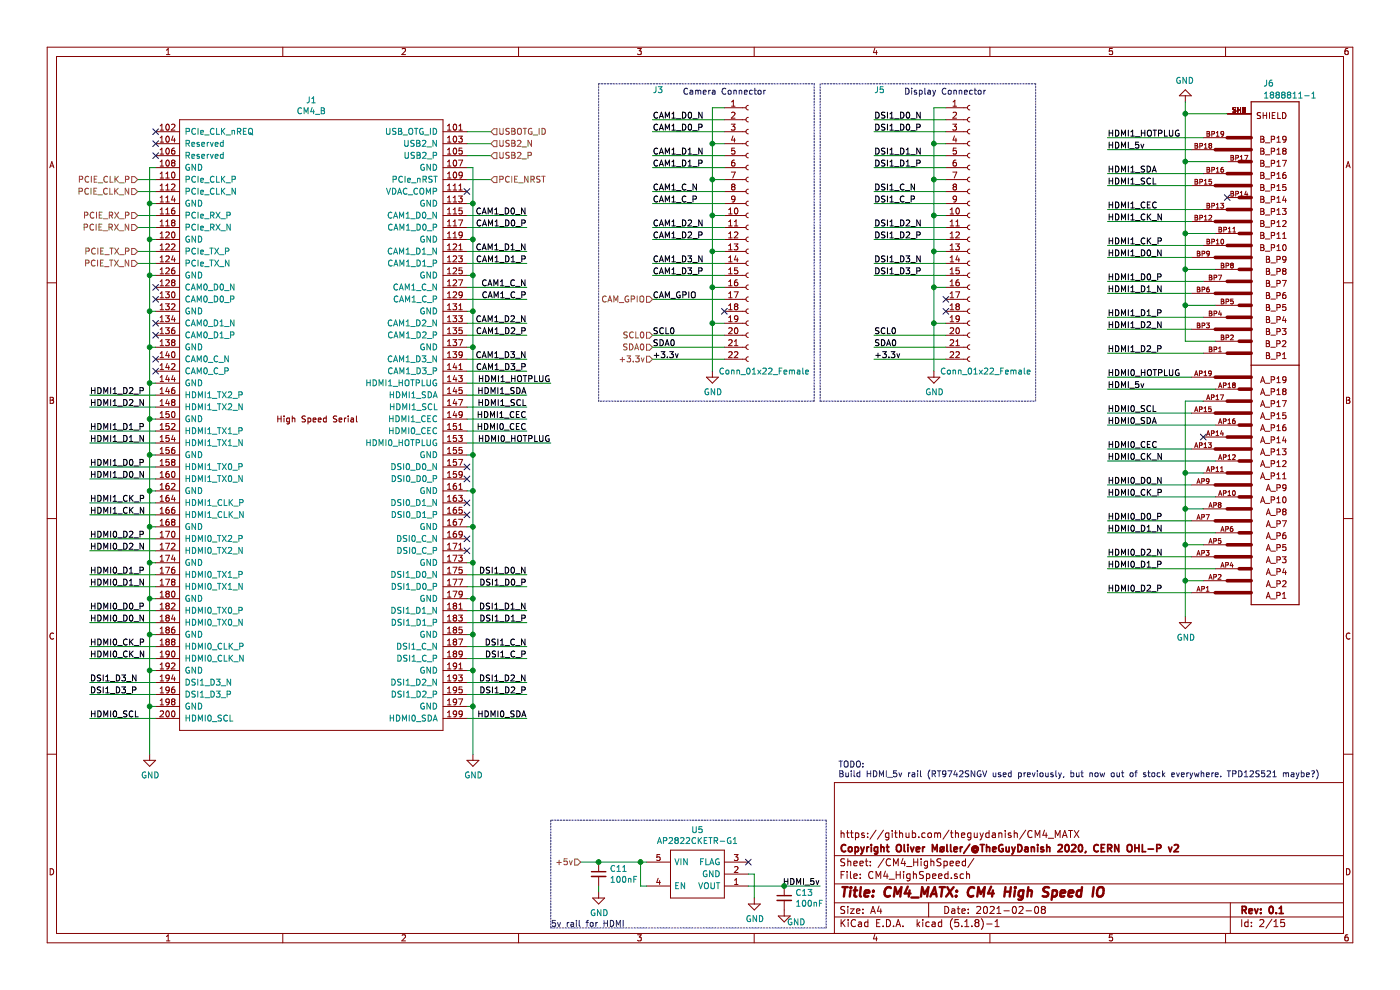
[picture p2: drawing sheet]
EESchema Schematic File Version 4
EELAYER 30 0
EELAYER END
$Descr A4 11693 8268
encoding utf-8
Sheet 2 15
Title "CM4_MATX: CM4 High Speed IO"
Date "2021-02-08"
Rev "0.1"
Comp "Copyright Oliver Møller/@TheGuyDanish 2020, CERN OHL-P v2"
Comment1 "https://github.com/theguydanish/CM4_MATX"
Comment2 ""
Comment3 ""
Comment4 ""
$EndDescr
Wire Wire Line
	1300 1400 1250 1400
Wire Wire Line
	1250 1400 1250 1700
$Comp
L CM4_MATX:GND #PWR0101
U 1 1
P 1250 6300
F 0 "#PWR0101" H 1250 6050 50  0001 C CNN
F 1 "GND" H 1255 6127 50  0000 C CNN
F 2 "" H 1250 6300 50  0001 C CNN
F 3 "" H 1250 6300 50  0001 C CNN
	1    1250 6300
	1    0    0    -1  
$EndComp
Wire Wire Line
	1300 5900 1250 5900
Connection ~ 1250 5900
Wire Wire Line
	1250 5900 1250 6300
Wire Wire Line
	1300 5600 1250 5600
Connection ~ 1250 5600
Wire Wire Line
	1250 5600 1250 5900
Wire Wire Line
	1300 5300 1250 5300
Connection ~ 1250 5300
Wire Wire Line
	1250 5300 1250 5600
Wire Wire Line
	1250 5000 1300 5000
Connection ~ 1250 5000
Wire Wire Line
	1250 5000 1250 5300
Wire Wire Line
	1250 4700 1300 4700
Connection ~ 1250 4700
Wire Wire Line
	1250 4700 1250 5000
Wire Wire Line
	1250 4400 1300 4400
Connection ~ 1250 4400
Wire Wire Line
	1250 4400 1250 4700
Wire Wire Line
	1250 4100 1300 4100
Connection ~ 1250 4100
Wire Wire Line
	1250 4100 1250 4400
Wire Wire Line
	1300 3800 1250 3800
Connection ~ 1250 3800
Wire Wire Line
	1250 3800 1250 4100
Wire Wire Line
	1300 3500 1250 3500
Connection ~ 1250 3500
Wire Wire Line
	1250 3500 1250 3800
Wire Wire Line
	1250 3200 1300 3200
Connection ~ 1250 3200
Wire Wire Line
	1250 3200 1250 3500
Wire Wire Line
	1250 2900 1300 2900
Connection ~ 1250 2900
Wire Wire Line
	1250 2900 1250 3200
Wire Wire Line
	1300 2600 1250 2600
Connection ~ 1250 2600
Wire Wire Line
	1250 2600 1250 2900
Wire Wire Line
	1300 2300 1250 2300
Connection ~ 1250 2300
Wire Wire Line
	1250 2300 1250 2600
Wire Wire Line
	1300 2000 1250 2000
Connection ~ 1250 2000
Wire Wire Line
	1250 2000 1250 2300
Wire Wire Line
	1300 1700 1250 1700
Connection ~ 1250 1700
Wire Wire Line
	1250 1700 1250 2000
Wire Wire Line
	3900 1400 3950 1400
Wire Wire Line
	3950 1400 3950 1700
$Comp
L CM4_MATX:GND #PWR0102
U 1 1
P 3950 6300
F 0 "#PWR0102" H 3950 6050 50  0001 C CNN
F 1 "GND" H 3955 6127 50  0000 C CNN
F 2 "" H 3950 6300 50  0001 C CNN
F 3 "" H 3950 6300 50  0001 C CNN
	1    3950 6300
	1    0    0    -1  
$EndComp
Wire Wire Line
	3900 5900 3950 5900
Connection ~ 3950 5900
Wire Wire Line
	3950 5900 3950 6300
Wire Wire Line
	3900 5600 3950 5600
Connection ~ 3950 5600
Wire Wire Line
	3950 5600 3950 5900
Wire Wire Line
	3900 5300 3950 5300
Connection ~ 3950 5300
Wire Wire Line
	3950 5300 3950 5600
Wire Wire Line
	3900 5000 3950 5000
Connection ~ 3950 5000
Wire Wire Line
	3950 5000 3950 5300
Wire Wire Line
	3900 4700 3950 4700
Connection ~ 3950 4700
Wire Wire Line
	3950 4700 3950 5000
Wire Wire Line
	3900 4400 3950 4400
Connection ~ 3950 4400
Wire Wire Line
	3950 4400 3950 4700
Wire Wire Line
	3900 4100 3950 4100
Connection ~ 3950 4100
Wire Wire Line
	3950 4100 3950 4400
Wire Wire Line
	3900 3800 3950 3800
Connection ~ 3950 3800
Wire Wire Line
	3950 3800 3950 4100
Wire Wire Line
	3900 2900 3950 2900
Connection ~ 3950 2900
Wire Wire Line
	3900 2600 3950 2600
Connection ~ 3950 2600
Wire Wire Line
	3950 2600 3950 2900
Wire Wire Line
	3900 2300 3950 2300
Connection ~ 3950 2300
Wire Wire Line
	3950 2300 3950 2600
Wire Wire Line
	3900 2000 3950 2000
Connection ~ 3950 2000
Wire Wire Line
	3950 2000 3950 2300
Wire Wire Line
	3900 1700 3950 1700
Connection ~ 3950 1700
Wire Wire Line
	3950 1700 3950 2000
NoConn ~ 1300 1200
NoConn ~ 1300 1300
Text Label 750  3300 0    50   ~ 0
HDMI1_D2_P
Text Label 750  3400 0    50   ~ 0
HDMI1_D2_N
Text Label 750  3600 0    50   ~ 0
HDMI1_D1_P
Text Label 750  3700 0    50   ~ 0
HDMI1_D1_N
Text Label 750  3900 0    50   ~ 0
HDMI1_D0_P
Text Label 750  4000 0    50   ~ 0
HDMI1_D0_N
Text Label 750  4200 0    50   ~ 0
HDMI1_CK_P
Text Label 750  4300 0    50   ~ 0
HDMI1_CK_N
Text Label 750  4500 0    50   ~ 0
HDMI0_D2_P
Text Label 750  4600 0    50   ~ 0
HDMI0_D2_N
Text Label 750  4800 0    50   ~ 0
HDMI0_D1_P
Text Label 750  4900 0    50   ~ 0
HDMI0_D1_N
Text Label 750  5100 0    50   ~ 0
HDMI0_D0_P
Text Label 750  5200 0    50   ~ 0
HDMI0_D0_N
Text Label 750  5400 0    50   ~ 0
HDMI0_CK_P
Text Label 750  5500 0    50   ~ 0
HDMI0_CK_N
Text Label 750  5700 0    50   ~ 0
DSI1_D3_N
Text Label 750  5800 0    50   ~ 0
DSI1_D3_P
Text Label 750  6000 0    50   ~ 0
HDMI0_SCL
Wire Wire Line
	750  6000 1300 6000
Wire Wire Line
	1300 5800 750  5800
Wire Wire Line
	750  5700 1300 5700
Wire Wire Line
	4400 6000 3900 6000
Text Label 4400 6000 2    50   ~ 0
HDMI0_SDA
Text Label 4400 5800 2    50   ~ 0
DSI1_D2_P
Text Label 4400 5700 2    50   ~ 0
DSI1_D2_N
Text Label 4400 5500 2    50   ~ 0
DSI1_C_P
Text Label 4400 5200 2    50   ~ 0
DSI1_D1_P
Text Label 4400 5100 2    50   ~ 0
DSI1_D1_N
Text Label 4400 4900 2    50   ~ 0
DSI1_D0_P
Text Label 4400 4800 2    50   ~ 0
DSI1_D0_N
Text Label 4400 5400 2    50   ~ 0
DSI1_C_N
Text Label 4400 3600 2    50   ~ 0
HDMI0_CEC
Text Label 4400 3500 2    50   ~ 0
HDMI1_CEC
Text Label 4400 3400 2    50   ~ 0
HDMI1_SCL
Text Label 4400 3300 2    50   ~ 0
HDMI1_SDA
Text Label 4600 3200 2    50   ~ 0
HDMI1_HOTPLUG
Text Label 4400 3100 2    50   ~ 0
CAM1_D3_P
Text Label 4400 3000 2    50   ~ 0
CAM1_D3_N
Text Label 4400 2800 2    50   ~ 0
CAM1_D2_P
Text Label 4400 2700 2    50   ~ 0
CAM1_D2_N
Text Label 4400 2500 2    50   ~ 0
CAM1_C_P
Text Label 4400 2400 2    50   ~ 0
CAM1_C_N
Text Label 4400 2200 2    50   ~ 0
CAM1_D1_P
Text Label 4400 2100 2    50   ~ 0
CAM1_D1_N
Text Label 4400 1900 2    50   ~ 0
CAM1_D0_P
Text Label 4400 1800 2    50   ~ 0
CAM1_D0_N
Text HLabel 4100 1500 2    50   Input ~ 0
PCIE_NRST
Text HLabel 4100 1300 2    50   Input ~ 0
USB2_P
Text HLabel 4100 1200 2    50   Input ~ 0
USB2_N
Text HLabel 4100 1100 2    50   Input ~ 0
USBOTG_ID
Wire Wire Line
	3900 1100 4100 1100
Wire Wire Line
	3900 1200 4100 1200
Wire Wire Line
	3900 1300 4100 1300
Wire Wire Line
	3900 1500 4100 1500
Wire Wire Line
	3900 1800 4400 1800
Wire Wire Line
	3900 1900 4400 1900
Wire Wire Line
	3900 2100 4400 2100
Wire Wire Line
	3900 2200 4400 2200
Wire Wire Line
	3900 2400 4400 2400
Wire Wire Line
	3900 2500 4400 2500
Wire Wire Line
	3900 2700 4400 2700
Wire Wire Line
	3900 2800 4400 2800
Wire Wire Line
	3900 3000 4400 3000
Wire Wire Line
	3900 3100 4400 3100
Wire Wire Line
	3950 2900 3950 3800
Wire Wire Line
	3900 3200 4600 3200
Wire Wire Line
	3900 3300 4400 3300
Wire Wire Line
	4400 3400 3900 3400
Wire Wire Line
	4400 3500 3900 3500
Wire Wire Line
	4400 3600 3900 3600
Wire Wire Line
	4600 3700 3900 3700
Wire Wire Line
	4400 4800 3900 4800
Wire Wire Line
	3900 4900 4400 4900
Wire Wire Line
	3900 5100 4400 5100
Wire Wire Line
	4400 5200 3900 5200
Wire Wire Line
	3900 5400 4400 5400
Wire Wire Line
	4400 5500 3900 5500
Wire Wire Line
	3900 5700 4400 5700
Wire Wire Line
	4400 5800 3900 5800
Text Label 4600 3700 2    50   ~ 0
HDMI0_HOTPLUG
Wire Wire Line
	750  5500 1300 5500
Wire Wire Line
	1300 5400 750  5400
Wire Wire Line
	1300 5200 750  5200
Wire Wire Line
	750  5100 1300 5100
Wire Wire Line
	1300 4900 750  4900
Wire Wire Line
	750  4800 1300 4800
Wire Wire Line
	1300 4600 750  4600
Wire Wire Line
	750  4500 1300 4500
Wire Wire Line
	1300 4300 750  4300
Wire Wire Line
	750  4200 1300 4200
Wire Wire Line
	1300 4000 750  4000
Wire Wire Line
	750  3900 1300 3900
Wire Wire Line
	1300 3700 750  3700
Wire Wire Line
	750  3600 1300 3600
Wire Wire Line
	1300 3400 750  3400
Wire Wire Line
	750  3300 1300 3300
Wire Wire Line
	1300 2200 1150 2200
Wire Wire Line
	1150 2100 1300 2100
Wire Wire Line
	1150 1900 1300 1900
Wire Wire Line
	1300 1800 1150 1800
Wire Wire Line
	1150 1600 1300 1600
Wire Wire Line
	1300 1500 1150 1500
$Comp
L CM4_MATX:Conn_01x22_Female J3
U 1 1
P 6250 1900
F 0 "J3" H 5450 3050 50  0000 L CNN
F 1 "Conn_01x22_Female" H 6000 700 50  0000 L CNN
F 2 "CM4_MATX:Hirose_FH12-22S-0.5SH_1x22-1MP_P0.50mm_Horizontal" H 6250 1900 50  0001 C CNN
F 3 "https://www.mouser.co.uk/datasheet/2/185/FH12_CL0586_0532_7_55_2d-1614790.pdf" H 6250 1900 50  0001 C CNN
F 4 "FFC & FPC Connectors 0.5MM 22 POS" H 6250 1900 50  0001 C CNN "Description"
F 5 "798-FH12-22S-0.5SH55" H 6250 1900 50  0001 C CNN "Mouser Part Number"
F 6 "https://www.mouser.co.uk/ProductDetail/Hirose-Connector/FH12-22S-05SH55/?qs=%2Fha2pyFaduhJMUe5OpeVpwQWwF7H1LO6SrVVguvqnkHcH14F%2F%252BSAeK4mYonMDxFh" H 6250 1900 50  0001 C CNN "Mouser Price/Stock"
F 7 "Hirose" H 6250 1900 50  0001 C CNN "Mfr."
F 8 "FH12-22S-0.5SH(55)" H 6250 1900 50  0001 C CNN "Mfr. No"
	1    6250 1900
	1    0    0    -1  
$EndComp
Text HLabel 5450 2500 0    50   Input ~ 0
CAM_GPIO
Text HLabel 1150 1500 0    50   Input ~ 0
PCIE_CLK_P
Text HLabel 1150 1600 0    50   Input ~ 0
PCIE_CLK_N
Text HLabel 1150 1800 0    50   Input ~ 0
PCIE_RX_P
Text HLabel 1150 1900 0    50   Input ~ 0
PCIE_RX_N
Text HLabel 1150 2100 0    50   Input ~ 0
PCIE_TX_P
Text HLabel 1150 2200 0    50   Input ~ 0
PCIE_TX_N
Wire Wire Line
	6050 900  5950 900 
Wire Wire Line
	5950 900  5950 1200
$Comp
L CM4_MATX:GND #PWR0104
U 1 1
P 5950 3100
F 0 "#PWR0104" H 5950 2850 50  0001 C CNN
F 1 "GND" H 5955 2927 50  0000 C CNN
F 2 "" H 5950 3100 50  0001 C CNN
F 3 "" H 5950 3100 50  0001 C CNN
	1    5950 3100
	1    0    0    -1  
$EndComp
Wire Wire Line
	5950 2700 6050 2700
Connection ~ 5950 2700
Wire Wire Line
	5950 2700 5950 3100
Wire Wire Line
	6050 2400 5950 2400
Connection ~ 5950 2400
Wire Wire Line
	5950 2400 5950 2700
Wire Wire Line
	5950 2100 6050 2100
Connection ~ 5950 2100
Wire Wire Line
	5950 2100 5950 2400
Wire Wire Line
	6050 1800 5950 1800
Connection ~ 5950 1800
Wire Wire Line
	5950 1800 5950 2100
Wire Wire Line
	5950 1500 6050 1500
Connection ~ 5950 1500
Wire Wire Line
	5950 1500 5950 1800
Wire Wire Line
	6050 1200 5950 1200
Connection ~ 5950 1200
Wire Wire Line
	5950 1200 5950 1500
Text Label 5450 1000 0    50   ~ 0
CAM1_D0_N
Text Label 5450 1100 0    50   ~ 0
CAM1_D0_P
Text Label 5450 1300 0    50   ~ 0
CAM1_D1_N
Text Label 5450 1400 0    50   ~ 0
CAM1_D1_P
Text Label 5450 1600 0    50   ~ 0
CAM1_C_N
Text Label 5450 1700 0    50   ~ 0
CAM1_C_P
Text Label 5450 1900 0    50   ~ 0
CAM1_D2_N
Text Label 5450 2000 0    50   ~ 0
CAM1_D2_P
Text Label 5450 2200 0    50   ~ 0
CAM1_D3_N
Text Label 5450 2300 0    50   ~ 0
CAM1_D3_P
Text Label 5450 2500 0    50   ~ 0
CAM_GPIO
Text Label 5450 2800 0    50   ~ 0
SCL0
Text Label 5450 2900 0    50   ~ 0
SDA0
Text Label 5450 3000 0    50   ~ 0
+3.3v
Text HLabel 5450 3000 0    50   Input ~ 0
+3.3v
Text HLabel 5450 2900 0    50   Input ~ 0
SDA0
Text HLabel 5450 2800 0    50   Input ~ 0
SCL0
Wire Wire Line
	5450 2800 6050 2800
Wire Wire Line
	6050 2900 5450 2900
Wire Wire Line
	5450 3000 6050 3000
Wire Wire Line
	6050 1000 5450 1000
Wire Wire Line
	5450 1100 6050 1100
Wire Wire Line
	6050 1300 5450 1300
Wire Wire Line
	5450 1400 6050 1400
Wire Wire Line
	6050 1600 5450 1600
Wire Wire Line
	5450 1700 6050 1700
Wire Wire Line
	6050 1900 5450 1900
Wire Wire Line
	5450 2000 6050 2000
Wire Wire Line
	6050 2200 5450 2200
Wire Wire Line
	5450 2300 6050 2300
Wire Wire Line
	6050 2500 5450 2500
NoConn ~ 6050 2600
Text Notes 5700 800  0    50   ~ 0
Camera Connector
$Comp
L CM4_MATX:Conn_01x22_Female J5
U 1 1
P 8100 1900
F 0 "J5" H 7300 3050 50  0000 L CNN
F 1 "Conn_01x22_Female" H 7850 700 50  0000 L CNN
F 2 "CM4_MATX:Hirose_FH12-22S-0.5SH_1x22-1MP_P0.50mm_Horizontal" H 8100 1900 50  0001 C CNN
F 3 "https://www.mouser.co.uk/datasheet/2/185/FH12_CL0586_0532_7_55_2d-1614790.pdf" H 8100 1900 50  0001 C CNN
F 4 "FFC & FPC Connectors 0.5MM 22 POS" H 8100 1900 50  0001 C CNN "Description"
F 5 "798-FH12-22S-0.5SH55" H 8100 1900 50  0001 C CNN "Mouser Part Number"
F 6 "https://www.mouser.co.uk/ProductDetail/Hirose-Connector/FH12-22S-05SH55/?qs=%2Fha2pyFaduhJMUe5OpeVpwQWwF7H1LO6SrVVguvqnkHcH14F%2F%252BSAeK4mYonMDxFh" H 8100 1900 50  0001 C CNN "Mouser Price/Stock"
F 7 "Hirose" H 8100 1900 50  0001 C CNN "Mfr."
F 8 "FH12-22S-0.5SH(55)" H 8100 1900 50  0001 C CNN "Mfr. No"
	1    8100 1900
	1    0    0    -1  
$EndComp
Wire Wire Line
	7900 900  7800 900 
Wire Wire Line
	7800 900  7800 1200
$Comp
L CM4_MATX:GND #PWR0106
U 1 1
P 7800 3100
F 0 "#PWR0106" H 7800 2850 50  0001 C CNN
F 1 "GND" H 7805 2927 50  0000 C CNN
F 2 "" H 7800 3100 50  0001 C CNN
F 3 "" H 7800 3100 50  0001 C CNN
	1    7800 3100
	1    0    0    -1  
$EndComp
Wire Wire Line
	7800 2700 7900 2700
Connection ~ 7800 2700
Wire Wire Line
	7800 2700 7800 3100
Wire Wire Line
	7900 2400 7800 2400
Connection ~ 7800 2400
Wire Wire Line
	7800 2400 7800 2700
Wire Wire Line
	7800 2100 7900 2100
Connection ~ 7800 2100
Wire Wire Line
	7800 2100 7800 2400
Wire Wire Line
	7900 1800 7800 1800
Connection ~ 7800 1800
Wire Wire Line
	7800 1800 7800 2100
Wire Wire Line
	7800 1500 7900 1500
Connection ~ 7800 1500
Wire Wire Line
	7800 1500 7800 1800
Wire Wire Line
	7900 1200 7800 1200
Connection ~ 7800 1200
Wire Wire Line
	7800 1200 7800 1500
Text Label 7300 1000 0    50   ~ 0
DSI1_D0_N
Text Label 7300 1100 0    50   ~ 0
DSI1_D0_P
Text Label 7300 1300 0    50   ~ 0
DSI1_D1_N
Text Label 7300 1400 0    50   ~ 0
DSI1_D1_P
Text Label 7300 1600 0    50   ~ 0
DSI1_C_N
Text Label 7300 1700 0    50   ~ 0
DSI1_C_P
Text Label 7300 1900 0    50   ~ 0
DSI1_D2_N
Text Label 7300 2000 0    50   ~ 0
DSI1_D2_P
Text Label 7300 2200 0    50   ~ 0
DSI1_D3_N
Text Label 7300 2300 0    50   ~ 0
DSI1_D3_P
Text Label 7300 2800 0    50   ~ 0
SCL0
Text Label 7300 2900 0    50   ~ 0
SDA0
Text Label 7300 3000 0    50   ~ 0
+3.3v
Wire Wire Line
	7300 2800 7900 2800
Wire Wire Line
	7900 2900 7300 2900
Wire Wire Line
	7300 3000 7900 3000
Wire Wire Line
	7900 1000 7300 1000
Wire Wire Line
	7300 1100 7900 1100
Wire Wire Line
	7900 1300 7300 1300
Wire Wire Line
	7300 1400 7900 1400
Wire Wire Line
	7900 1600 7300 1600
Wire Wire Line
	7300 1700 7900 1700
Wire Wire Line
	7900 1900 7300 1900
Wire Wire Line
	7300 2000 7900 2000
Wire Wire Line
	7900 2200 7300 2200
Wire Wire Line
	7300 2300 7900 2300
NoConn ~ 7900 2600
Text Notes 7550 800  0    50   ~ 0
Display Connector
NoConn ~ 7900 2500
$Comp
L CM4_MATX:1888811-1 J6
U 1 1
P 10450 3050
F 0 "J6" H 10350 700 50  0000 R CNN
F 1 "1888811-1" H 10350 800 50  0000 R CNN
F 2 "CM4_MATX:TE_1888811-1" H 10450 3050 50  0001 L BNN
F 3 "https://www.te.com/commerce/DocumentDelivery/DDEController?Action=srchrtrv&DocNm=1888811&DocType=Customer+Drawing&DocLang=English&PartCntxt=1888811-1&DocFormat=pdf" H 10450 3050 50  0001 L BNN
F 4 "571-1888811-1" H 10450 3050 50  0001 C CNN "Mouser Part Number"
F 5 "https://www.mouser.co.uk/ProductDetail/TE-Connectivity/1888811-1/?qs=%2Fha2pyFadui%252BSAEgNeNH8dys%2F0xZuTyB8LiLObyhc84%3D" H 10450 3050 50  0001 C CNN "Mouser Price/Stock"
F 6 "Dual-stacked HDMI Header" H 10450 3050 50  0001 C CNN "Description"
F 7 "TE Connectivity" H 10450 3050 50  0001 C CNN "Mfr."
F 8 "1888811-1" H 10450 3050 50  0001 C CNN "Mfr. No"
	1    10450 3050
	-1   0    0    1   
$EndComp
Wire Wire Line
	10150 2850 9900 2850
Wire Wire Line
	9900 2850 9900 2550
$Comp
L CM4_MATX:GND #PWR0107
U 1 1
P 9900 850
F 0 "#PWR0107" H 9900 600 50  0001 C CNN
F 1 "GND" H 9905 677 50  0000 C CNN
F 2 "" H 9900 850 50  0001 C CNN
F 3 "" H 9900 850 50  0001 C CNN
	1    9900 850 
	-1   0    0    1   
$EndComp
Wire Wire Line
	10250 950  9900 950 
Connection ~ 9900 950 
Wire Wire Line
	9900 950  9900 850 
Wire Wire Line
	10250 1350 9900 1350
Connection ~ 9900 1350
Wire Wire Line
	9900 1350 9900 950 
NoConn ~ 10250 1650
Wire Wire Line
	9900 1950 10150 1950
Connection ~ 9900 1950
Wire Wire Line
	9900 1950 9900 1350
Wire Wire Line
	9900 2250 10150 2250
Connection ~ 9900 2250
Wire Wire Line
	9900 2250 9900 1950
Wire Wire Line
	10150 2550 9900 2550
Connection ~ 9900 2550
Wire Wire Line
	9900 2550 9900 2250
Text Label 9250 1150 0    50   ~ 0
HDMI1_HOTPLUG
Text Label 9250 1250 0    50   ~ 0
HDMI_5v
Text Label 9250 1450 0    50   ~ 0
HDMI1_SDA
Text Label 9250 1550 0    50   ~ 0
HDMI1_SCL
Text Label 9250 1750 0    50   ~ 0
HDMI1_CEC
Text Label 9250 1850 0    50   ~ 0
HDMI1_CK_N
Text Label 9250 2050 0    50   ~ 0
HDMI1_CK_P
Text Label 9250 2150 0    50   ~ 0
HDMI1_D0_N
Text Label 9250 2350 0    50   ~ 0
HDMI1_D0_P
Text Label 9250 2450 0    50   ~ 0
HDMI1_D1_N
Text Label 9250 2650 0    50   ~ 0
HDMI1_D1_P
Text Label 9250 2750 0    50   ~ 0
HDMI1_D2_N
Text Label 9250 2950 0    50   ~ 0
HDMI1_D2_P
Text Label 9250 3150 0    50   ~ 0
HDMI0_HOTPLUG
Text Label 9250 3250 0    50   ~ 0
HDMI_5v
Text Label 9250 3450 0    50   ~ 0
HDMI0_SCL
Text Label 9250 3550 0    50   ~ 0
HDMI0_SDA
Text Label 9250 3750 0    50   ~ 0
HDMI0_CEC
Text Label 9250 3850 0    50   ~ 0
HDMI0_CK_N
Text Label 9250 4950 0    50   ~ 0
HDMI0_D2_P
Text Label 9250 4750 0    50   ~ 0
HDMI0_D1_P
Text Label 9250 4650 0    50   ~ 0
HDMI0_D2_N
Text Label 9250 4450 0    50   ~ 0
HDMI0_D1_N
Text Label 9250 4350 0    50   ~ 0
HDMI0_D0_P
Text Label 9250 4150 0    50   ~ 0
HDMI0_CK_P
Text Label 9250 4050 0    50   ~ 0
HDMI0_D0_N
Wire Wire Line
	9250 3150 9950 3150
Wire Wire Line
	10150 3250 9250 3250
Wire Wire Line
	9250 3450 9950 3450
Wire Wire Line
	10150 3550 9250 3550
Wire Wire Line
	9250 3750 9950 3750
Wire Wire Line
	10150 3850 9250 3850
Wire Wire Line
	9250 4050 9950 4050
Wire Wire Line
	10150 4150 9250 4150
Wire Wire Line
	9250 4350 9950 4350
Wire Wire Line
	10150 4450 9250 4450
Wire Wire Line
	9250 4650 9950 4650
Wire Wire Line
	10150 4750 9250 4750
Wire Wire Line
	9250 4950 9950 4950
Wire Wire Line
	10050 2950 9250 2950
Wire Wire Line
	9250 2750 9950 2750
Wire Wire Line
	10050 2650 9250 2650
NoConn ~ 10050 3650
Wire Wire Line
	10050 3350 9900 3350
Wire Wire Line
	9900 3350 9900 3950
$Comp
L CM4_MATX:GND #PWR0108
U 1 1
P 9900 5150
F 0 "#PWR0108" H 9900 4900 50  0001 C CNN
F 1 "GND" H 9905 4977 50  0000 C CNN
F 2 "" H 9900 5150 50  0001 C CNN
F 3 "" H 9900 5150 50  0001 C CNN
	1    9900 5150
	1    0    0    -1  
$EndComp
Wire Wire Line
	9900 4850 10050 4850
Connection ~ 9900 4850
Wire Wire Line
	9900 4850 9900 5150
Wire Wire Line
	10050 4550 9900 4550
Connection ~ 9900 4550
Wire Wire Line
	9900 4550 9900 4850
Wire Wire Line
	9900 4250 10050 4250
Connection ~ 9900 4250
Wire Wire Line
	9900 4250 9900 4550
Wire Wire Line
	10050 3950 9900 3950
Connection ~ 9900 3950
Wire Wire Line
	9900 3950 9900 4250
Wire Wire Line
	9950 2450 9250 2450
Wire Wire Line
	9250 2350 10050 2350
Wire Wire Line
	9950 2150 9250 2150
Wire Wire Line
	9250 2050 10050 2050
Wire Wire Line
	9950 1850 9250 1850
Wire Wire Line
	9250 1750 10050 1750
Wire Wire Line
	9950 1550 9250 1550
Wire Wire Line
	9250 1450 10050 1450
Wire Wire Line
	9950 1250 9250 1250
Wire Wire Line
	9250 1150 10050 1150
Text Notes 7000 6500 0    50   ~ 0
TODO:\nBuild HDMI_5v rail (RT9742SNGV used previously, but now out of stock everywhere. TPD12S521 maybe?)\n
$Comp
L CM4_MATX:AP2822CKETR-G1 U5
U 1 1
P 6250 7400
F 0 "U5" H 6675 6935 50  0000 C CNN
F 1 "AP2822CKETR-G1" H 6675 7026 50  0000 C CNN
F 2 "CM4_MATX:SOT95P282X145-5N" H 7200 7500 50  0001 L CNN
F 3 "https://www.diodes.com/assets/Datasheets/products_inactive_data/AP2822.pdf" H 7200 7400 50  0001 L CNN
F 4 "Power Switch/Driver 1:1 N-Channel 1A SOT-23-5" H 7200 7300 50  0001 L CNN "Description"
F 5 "621-AP2822CKETR-G1" H 7200 7100 50  0001 L CNN "Mouser Part Number"
F 6 "https://www.mouser.co.uk/ProductDetail/Diodes-Incorporated/AP2822CKETR-G1?qs=5V6w%252Be2aIqZGZGFGIHi7bg%3D%3D" H 7200 7000 50  0001 L CNN "Mouser Price/Stock"
F 7 "Diodes Inc." H 6250 7400 50  0001 C CNN "Mfr."
F 8 "AP2822CKETR-G1" H 6250 7400 50  0001 C CNN "Mfr. No"
	1    6250 7400
	-1   0    0    1   
$EndComp
$Comp
L CM4_MATX:C_Small C13
U 1 1
P 6550 7500
F 0 "C13" H 6642 7546 50  0000 L CNN
F 1 "100nF" H 6642 7455 50  0000 L CNN
F 2 "CM4_MATX:C_0402_1005Metric_Pad0.74x0.62mm_HandSolder" H 6550 7500 50  0001 C CNN
F 3 "https://www.mouser.co.uk/datasheet/2/40/cx5r-776519.pdf" H 6550 7500 50  0001 C CNN
F 4 "581-0402ZD104MAT4A" H 6550 7500 50  0001 C CNN "Mouser Part Number"
F 5 "https://www.mouser.co.uk/ProductDetail/AVX/0402ZD104MAT4A/?qs=sGAEpiMZZMvsSlwiRhF8qud6rLLpfNdE%2FYSoyEGdkn4%3D" H 6550 7500 50  0001 C CNN "Mouser Price/Stock"
F 6 "AVX" H 6550 7500 50  0001 C CNN "Mfr."
F 7 "0402ZD104MAT4A" H 6550 7500 50  0001 C CNN "Mfr. No"
F 8 "10V 0.1uF X5R 0402 20% Tol" H 6550 7500 50  0001 C CNN "Description"
	1    6550 7500
	1    0    0    -1  
$EndComp
Wire Wire Line
	6250 7400 6550 7400
Text Label 6850 7400 2    50   ~ 0
HDMI_5v
Wire Wire Line
	6550 7400 6850 7400
Connection ~ 6550 7400
Wire Wire Line
	6250 7300 6300 7300
Wire Wire Line
	6300 7300 6300 7500
$Comp
L CM4_MATX:GND #PWR0138
U 1 1
P 6300 7500
F 0 "#PWR0138" H 6300 7250 50  0001 C CNN
F 1 "GND" H 6305 7327 50  0000 C CNN
F 2 "" H 6300 7500 50  0001 C CNN
F 3 "" H 6300 7500 50  0001 C CNN
	1    6300 7500
	1    0    0    -1  
$EndComp
NoConn ~ 6250 7200
Text HLabel 4850 7200 0    50   Input ~ 0
+5v
$Comp
L CM4_MATX:C_Small C11
U 1 1
P 5000 7300
F 0 "C11" H 5092 7346 50  0000 L CNN
F 1 "100nF" H 5092 7255 50  0000 L CNN
F 2 "CM4_MATX:C_0402_1005Metric_Pad0.74x0.62mm_HandSolder" H 5000 7300 50  0001 C CNN
F 3 "https://www.mouser.co.uk/datasheet/2/40/cx5r-776519.pdf" H 5000 7300 50  0001 C CNN
F 4 "581-0402ZD104MAT4A" H 5000 7300 50  0001 C CNN "Mouser Part Number"
F 5 "https://www.mouser.co.uk/ProductDetail/AVX/0402ZD104MAT4A/?qs=sGAEpiMZZMvsSlwiRhF8qud6rLLpfNdE%2FYSoyEGdkn4%3D" H 5000 7300 50  0001 C CNN "Mouser Price/Stock"
F 6 "AVX" H 5000 7300 50  0001 C CNN "Mfr."
F 7 "0402ZD104MAT4A" H 5000 7300 50  0001 C CNN "Mfr. No"
F 8 "10V 0.1uF X5R 0402 20% Tol" H 5000 7300 50  0001 C CNN "Description"
	1    5000 7300
	1    0    0    -1  
$EndComp
Wire Wire Line
	5000 7200 4850 7200
Wire Wire Line
	5000 7200 5350 7200
Connection ~ 5000 7200
$Comp
L CM4_MATX:GND #PWR0153
U 1 1
P 5000 7450
F 0 "#PWR0153" H 5000 7200 50  0001 C CNN
F 1 "GND" H 5005 7277 50  0000 C CNN
F 2 "" H 5000 7450 50  0001 C CNN
F 3 "" H 5000 7450 50  0001 C CNN
	1    5000 7450
	1    0    0    -1  
$EndComp
Wire Wire Line
	5000 7450 5000 7400
Wire Wire Line
	5350 7200 5350 7400
Wire Wire Line
	5350 7400 5400 7400
Connection ~ 5350 7200
Wire Wire Line
	5350 7200 5400 7200
Wire Notes Line
	4600 7750 6900 7750
Wire Notes Line
	6900 7750 6900 6850
Wire Notes Line
	6900 6850 4600 6850
Wire Notes Line
	4600 6850 4600 7750
Text Notes 4600 7750 0    50   ~ 0
5v rail for HDMI
Wire Notes Line
	5000 700  5000 3350
Wire Notes Line
	5000 700  6800 700 
Wire Notes Line
	6800 700  6800 3350
Wire Notes Line
	6800 3350 5000 3350
Wire Notes Line
	6850 700  6850 3350
Wire Notes Line
	6850 3350 8650 3350
Wire Notes Line
	8650 3350 8650 700 
Wire Notes Line
	8650 700  6850 700 
NoConn ~ 3900 1600
NoConn ~ 1300 3100
NoConn ~ 1300 3000
NoConn ~ 1300 2800
NoConn ~ 1300 2700
NoConn ~ 1300 2500
NoConn ~ 1300 2400
NoConn ~ 1300 1100
$Comp
L CM4_MATX:GND #PWR0232
U 1 1
P 6550 7600
F 0 "#PWR0232" H 6550 7350 50  0001 C CNN
F 1 "GND" H 6650 7500 50  0000 C CNN
F 2 "" H 6550 7600 50  0001 C CNN
F 3 "" H 6550 7600 50  0001 C CNN
	1    6550 7600
	1    0    0    -1  
$EndComp
NoConn ~ 3900 4600
NoConn ~ 3900 4500
NoConn ~ 3900 4300
NoConn ~ 3900 4200
NoConn ~ 3900 4000
NoConn ~ 3900 3900
$Comp
L CM4_MATX:CM4_B J1
U 1 1
P 1500 1000
F 0 "J1" H 2600 1165 50  0000 C CNN
F 1 "CM4_B" H 2600 1074 50  0000 C CNN
F 2 "CM4_MATX:DF40C100DS04V51_B" H 2650 1250 50  0001 C CNN
F 3 "https://www.mouser.co.uk/datasheet/2/185/DF40_CL0594_5437_8_00_2d-1613363.pdf" H 1500 1000 50  0001 C CNN
F 4 "Board to Board & Mezzanine Connectors 100P SMT RECEPTACLE" H 1500 1000 50  0001 C CNN "Description"
F 5 "798-DF40C100DS0.4V51" H 1500 1000 50  0001 C CNN "Mouser Part Number"
F 6 "https://www.mouser.co.uk/ProductDetail/Hirose-Connector/DF40C-100DS-04V51/?qs=%2Fha2pyFaduhua33KPUmffOE69uPP%252BFk%252BSSih4D%2F8M7MuevhoT8oIcK7tIX40NaD%252B" H 1500 1000 50  0001 C CNN "Mouser Price/Stock"
F 7 "Hirose" H 1500 1000 50  0001 C CNN "Mfr."
F 8 "DF40C-100DS-0.4V(51)" H 1500 1000 50  0001 C CNN "Mfr. No"
	1    1500 1000
	1    0    0    -1  
$EndComp
$EndSCHEMATC
